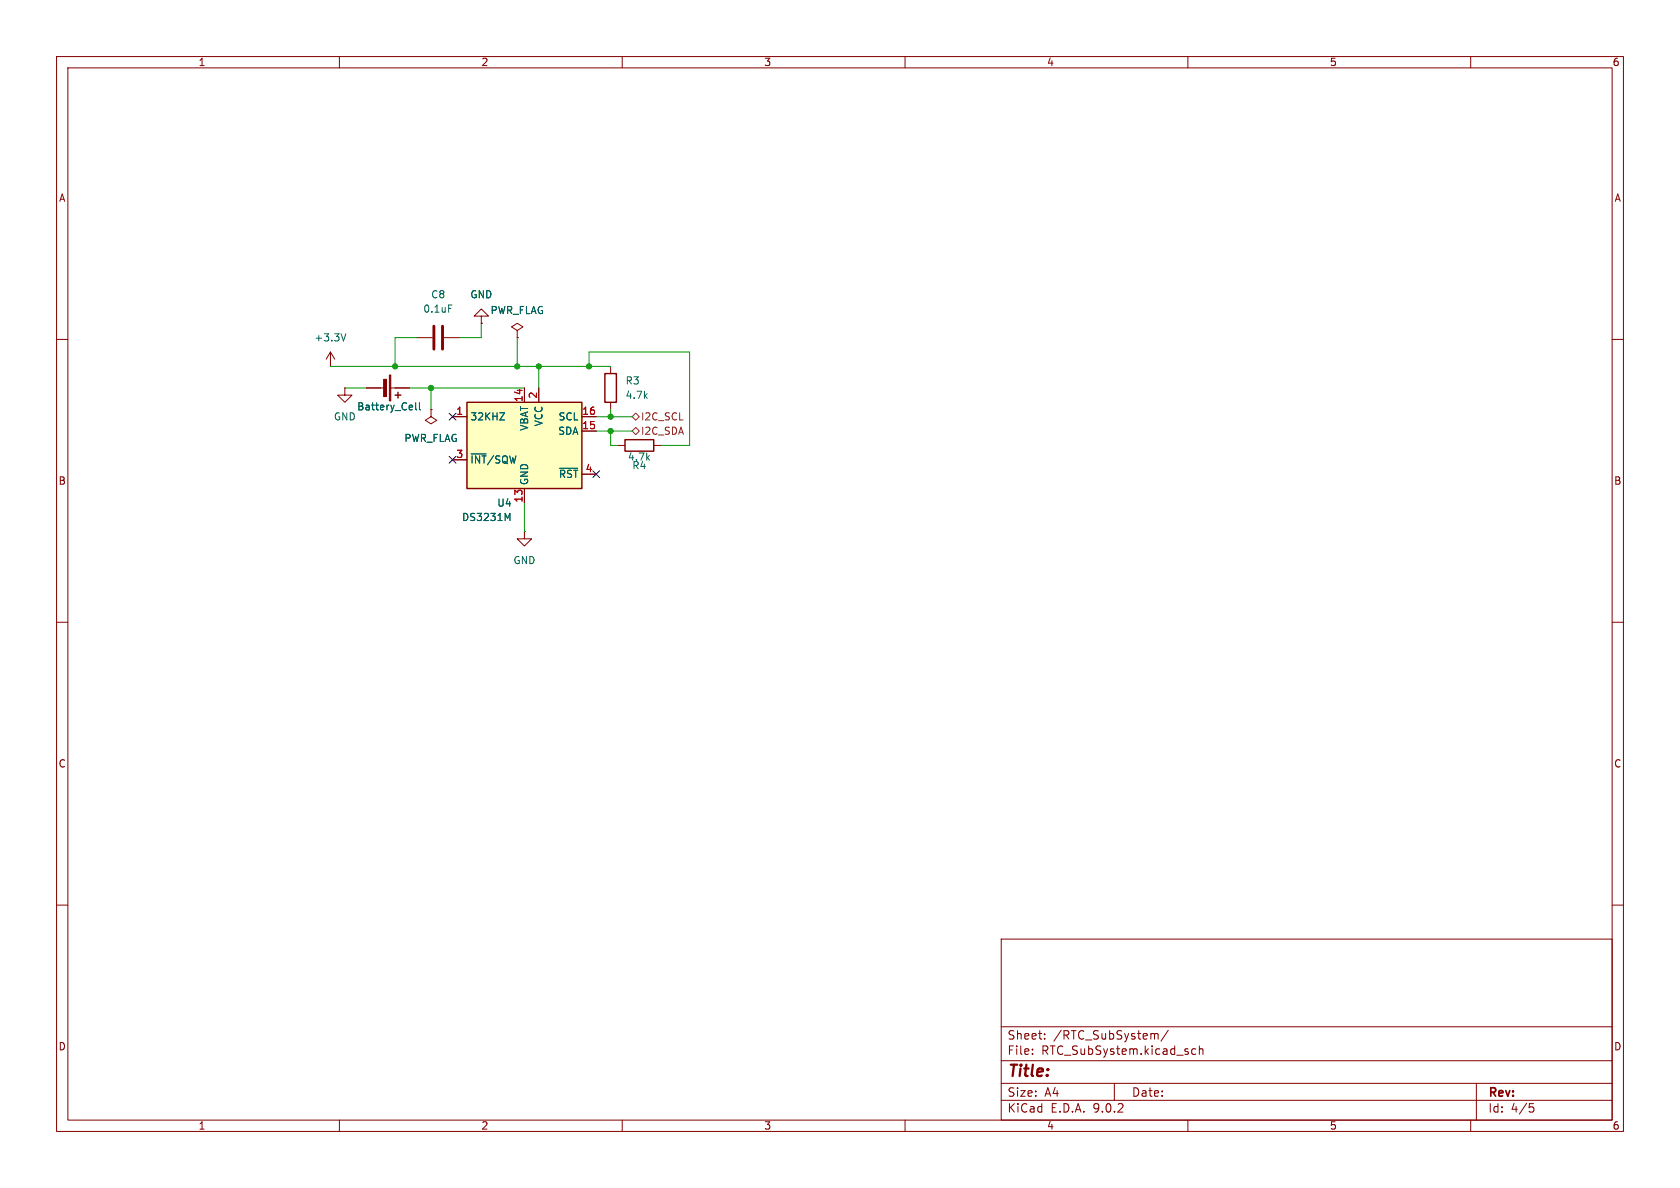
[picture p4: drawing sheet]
(kicad_sch
 (version 20250114)
 (generator "eeschema")
 (generator_version "9.0")
 (paper "A4")
 (lib_symbols
  (symbol "Device:Battery_Cell"
   (pin_numbers (hide yes))
   (pin_names
    (offset 0) (hide yes)) (exclude_from_sim no) (in_bom yes) (on_board yes)
   (property "Reference" "BT" (at 2.54 2.54 0) (effects (font (size 1.27 1.27)) (justify left)))
   (property "Value" "Battery_Cell" (at 2.54 0 0) (effects (font (size 1.27 1.27)) (justify left)))
   (property "Footprint" "" (at 0 1.524 90) (effects (font (size 1.27 1.27)) (hide yes)))
   (property "Datasheet" "~" (at 0 1.524 90) (effects (font (size 1.27 1.27)) (hide yes)))
   (property "Description" "Single-cell battery" (at 0 0 0) (effects (font (size 1.27 1.27)) (hide yes)))
   (symbol "Battery_Cell_0_1"
    (rectangle (start -2.286 1.778) (end 2.286 1.524) (stroke (width 0) (type default)) (fill (type outline)))
    (rectangle (start -1.524 1.016) (end 1.524 0.508) (stroke (width 0) (type default)) (fill (type outline)))
    (polyline (pts (xy 0 1.778) (xy 0 2.54)) (stroke (width 0) (type default)) (fill (type none)))
    (polyline (pts (xy 0 0.762) (xy 0 0)) (stroke (width 0) (type default)) (fill (type none)))
    (polyline (pts (xy 0.762 3.048) (xy 1.778 3.048)) (stroke (width 0.254) (type default)) (fill (type none)))
    (polyline (pts (xy 1.27 3.556) (xy 1.27 2.54)) (stroke (width 0.254) (type default)) (fill (type none))))
   (symbol "Battery_Cell_1_1"
    (pin passive line (at 0 5.08 270) (length 2.54) (name "+" (effects (font (size 1.27 1.27)))) (number "1" (effects (font (size 1.27 1.27)))))
    (pin passive line (at 0 -2.54 90) (length 2.54) (name "-" (effects (font (size 1.27 1.27)))) (number "2" (effects (font (size 1.27 1.27))))))
   (embedded_fonts no))
  (symbol "Device:C"
   (pin_numbers (hide yes))
   (pin_names
    (offset 0.254)) (exclude_from_sim no) (in_bom yes) (on_board yes)
   (property "Reference" "C" (at 0.635 2.54 0) (effects (font (size 1.27 1.27)) (justify left)))
   (property "Value" "C" (at 0.635 -2.54 0) (effects (font (size 1.27 1.27)) (justify left)))
   (property "Footprint" "" (at 0.9652 -3.81 0) (effects (font (size 1.27 1.27)) (hide yes)))
   (property "Datasheet" "~" (at 0 0 0) (effects (font (size 1.27 1.27)) (hide yes)))
   (property "Description" "Unpolarized capacitor" (at 0 0 0) (effects (font (size 1.27 1.27)) (hide yes)))
   (symbol "C_0_1"
    (polyline (pts (xy -2.032 0.762) (xy 2.032 0.762)) (stroke (width 0.508) (type default)) (fill (type none)))
    (polyline (pts (xy -2.032 -0.762) (xy 2.032 -0.762)) (stroke (width 0.508) (type default)) (fill (type none))))
   (symbol "C_1_1"
    (pin passive line (at 0 3.81 270) (length 2.794) (name "~" (effects (font (size 1.27 1.27)))) (number "1" (effects (font (size 1.27 1.27)))))
    (pin passive line (at 0 -3.81 90) (length 2.794) (name "~" (effects (font (size 1.27 1.27)))) (number "2" (effects (font (size 1.27 1.27))))))
   (embedded_fonts no))
  (symbol "Device:R"
   (pin_numbers (hide yes))
   (pin_names
    (offset 0)) (exclude_from_sim no) (in_bom yes) (on_board yes)
   (property "Reference" "R" (at 2.032 0 90) (effects (font (size 1.27 1.27))))
   (property "Value" "R" (at 0 0 90) (effects (font (size 1.27 1.27))))
   (property "Footprint" "" (at -1.778 0 90) (effects (font (size 1.27 1.27)) (hide yes)))
   (property "Datasheet" "~" (at 0 0 0) (effects (font (size 1.27 1.27)) (hide yes)))
   (property "Description" "Resistor" (at 0 0 0) (effects (font (size 1.27 1.27)) (hide yes)))
   (symbol "R_0_1"
    (rectangle (start -1.016 -2.54) (end 1.016 2.54) (stroke (width 0.254) (type default)) (fill (type none))))
   (symbol "R_1_1"
    (pin passive line (at 0 3.81 270) (length 1.27) (name "~" (effects (font (size 1.27 1.27)))) (number "1" (effects (font (size 1.27 1.27)))))
    (pin passive line (at 0 -3.81 90) (length 1.27) (name "~" (effects (font (size 1.27 1.27)))) (number "2" (effects (font (size 1.27 1.27))))))
   (embedded_fonts no))
  (symbol "Timer_RTC:DS3231M" (exclude_from_sim no) (in_bom yes) (on_board yes)
   (property "Reference" "U" (at -7.62 8.89 0) (effects (font (size 1.27 1.27)) (justify right)))
   (property "Value" "DS3231M" (at 10.16 8.89 0) (effects (font (size 1.27 1.27)) (justify right)))
   (property "Footprint" "Package_SO:SOIC-16W_7.5x10.3mm_P1.27mm" (at 0 -15.24 0) (effects (font (size 1.27 1.27)) (hide yes)))
   (property "Datasheet" "http://datasheets.maximintegrated.com/en/ds/DS3231.pdf" (at 6.858 1.27 0) (effects (font (size 1.27 1.27)) (hide yes)))
   (property "Description" "Extremely Accurate I2C-Integrated RTC/TCXO/Crystal SOIC-16" (at 0 0 0) (effects (font (size 1.27 1.27)) (hide yes)))
   (symbol "DS3231M_0_1"
    (rectangle (start -10.16 7.62) (end 10.16 -7.62) (stroke (width 0.254) (type default)) (fill (type background))))
   (symbol "DS3231M_1_1"
    (pin input line (at -12.7 5.08 0) (length 2.54) (name "SCL" (effects (font (size 1.27 1.27)))) (number "16" (effects (font (size 1.27 1.27)))))
    (pin bidirectional line (at -12.7 2.54 0) (length 2.54) (name "SDA" (effects (font (size 1.27 1.27)))) (number "15" (effects (font (size 1.27 1.27)))))
    (pin bidirectional line (at -12.7 -5.08 0) (length 2.54) (name "~{RST}" (effects (font (size 1.27 1.27)))) (number "4" (effects (font (size 1.27 1.27)))))
    (pin power_in line (at -2.54 10.16 270) (length 2.54) (name "VCC" (effects (font (size 1.27 1.27)))) (number "2" (effects (font (size 1.27 1.27)))))
    (pin power_in line (at 0 10.16 270) (length 2.54) (name "VBAT" (effects (font (size 1.27 1.27)))) (number "14" (effects (font (size 1.27 1.27)))))
    (pin passive line (at 0 -10.16 90) (length 2.54) (hide yes) (name "GND" (effects (font (size 1.27 1.27)))) (number "10" (effects (font (size 1.27 1.27)))))
    (pin passive line (at 0 -10.16 90) (length 2.54) (hide yes) (name "GND" (effects (font (size 1.27 1.27)))) (number "11" (effects (font (size 1.27 1.27)))))
    (pin passive line (at 0 -10.16 90) (length 2.54) (hide yes) (name "GND" (effects (font (size 1.27 1.27)))) (number "12" (effects (font (size 1.27 1.27)))))
    (pin power_in line (at 0 -10.16 90) (length 2.54) (name "GND" (effects (font (size 1.27 1.27)))) (number "13" (effects (font (size 1.27 1.27)))))
    (pin passive line (at 0 -10.16 90) (length 2.54) (hide yes) (name "GND" (effects (font (size 1.27 1.27)))) (number "5" (effects (font (size 1.27 1.27)))))
    (pin passive line (at 0 -10.16 90) (length 2.54) (hide yes) (name "GND" (effects (font (size 1.27 1.27)))) (number "6" (effects (font (size 1.27 1.27)))))
    (pin passive line (at 0 -10.16 90) (length 2.54) (hide yes) (name "GND" (effects (font (size 1.27 1.27)))) (number "7" (effects (font (size 1.27 1.27)))))
    (pin passive line (at 0 -10.16 90) (length 2.54) (hide yes) (name "GND" (effects (font (size 1.27 1.27)))) (number "8" (effects (font (size 1.27 1.27)))))
    (pin passive line (at 0 -10.16 90) (length 2.54) (hide yes) (name "GND" (effects (font (size 1.27 1.27)))) (number "9" (effects (font (size 1.27 1.27)))))
    (pin open_collector line (at 12.7 5.08 180) (length 2.54) (name "32KHZ" (effects (font (size 1.27 1.27)))) (number "1" (effects (font (size 1.27 1.27)))))
    (pin open_collector line (at 12.7 -2.54 180) (length 2.54) (name "~{INT}/SQW" (effects (font (size 1.27 1.27)))) (number "3" (effects (font (size 1.27 1.27))))))
   (embedded_fonts no))
  (symbol "power:+3.3V"
   (power)
   (pin_numbers (hide yes))
   (pin_names
    (offset 0) (hide yes)) (exclude_from_sim no) (in_bom yes) (on_board yes)
   (property "Reference" "#PWR" (at 0 -3.81 0) (effects (font (size 1.27 1.27)) (hide yes)))
   (property "Value" "+3.3V" (at 0 3.556 0) (effects (font (size 1.27 1.27))))
   (property "Footprint" "" (at 0 0 0) (effects (font (size 1.27 1.27)) (hide yes)))
   (property "Datasheet" "" (at 0 0 0) (effects (font (size 1.27 1.27)) (hide yes)))
   (property "Description" "Power symbol creates a global label with name \"+3.3V\"" (at 0 0 0) (effects (font (size 1.27 1.27)) (hide yes)))
   (symbol "+3.3V_0_1"
    (polyline (pts (xy -0.762 1.27) (xy 0 2.54)) (stroke (width 0) (type default)) (fill (type none)))
    (polyline (pts (xy 0 2.54) (xy 0.762 1.27)) (stroke (width 0) (type default)) (fill (type none)))
    (polyline (pts (xy 0 0) (xy 0 2.54)) (stroke (width 0) (type default)) (fill (type none))))
   (symbol "+3.3V_1_1"
    (pin power_in line (at 0 0 90) (length 0) (name "~" (effects (font (size 1.27 1.27)))) (number "1" (effects (font (size 1.27 1.27))))))
   (embedded_fonts no))
  (symbol "power:GND"
   (power)
   (pin_numbers (hide yes))
   (pin_names
    (offset 0) (hide yes)) (exclude_from_sim no) (in_bom yes) (on_board yes)
   (property "Reference" "#PWR" (at 0 -6.35 0) (effects (font (size 1.27 1.27)) (hide yes)))
   (property "Value" "GND" (at 0 -3.81 0) (effects (font (size 1.27 1.27))))
   (property "Footprint" "" (at 0 0 0) (effects (font (size 1.27 1.27)) (hide yes)))
   (property "Datasheet" "" (at 0 0 0) (effects (font (size 1.27 1.27)) (hide yes)))
   (property "Description" "Power symbol creates a global label with name \"GND\" , ground" (at 0 0 0) (effects (font (size 1.27 1.27)) (hide yes)))
   (symbol "GND_0_1"
    (polyline (pts (xy 0 0) (xy 0 -1.27) (xy 1.27 -1.27) (xy 0 -2.54) (xy -1.27 -1.27) (xy 0 -1.27)) (stroke (width 0) (type default)) (fill (type none))))
   (symbol "GND_1_1"
    (pin power_in line (at 0 0 270) (length 0) (name "~" (effects (font (size 1.27 1.27)))) (number "1" (effects (font (size 1.27 1.27))))))
   (embedded_fonts no))
  (symbol "power:PWR_FLAG"
   (power)
   (pin_numbers (hide yes))
   (pin_names
    (offset 0) (hide yes)) (exclude_from_sim no) (in_bom yes) (on_board yes)
   (property "Reference" "#FLG" (at 0 1.905 0) (effects (font (size 1.27 1.27)) (hide yes)))
   (property "Value" "PWR_FLAG" (at 0 3.81 0) (effects (font (size 1.27 1.27))))
   (property "Footprint" "" (at 0 0 0) (effects (font (size 1.27 1.27)) (hide yes)))
   (property "Datasheet" "~" (at 0 0 0) (effects (font (size 1.27 1.27)) (hide yes)))
   (property "Description" "Special symbol for telling ERC where power comes from" (at 0 0 0) (effects (font (size 1.27 1.27)) (hide yes)))
   (symbol "PWR_FLAG_0_0"
    (pin power_out line (at 0 0 90) (length 0) (name "~" (effects (font (size 1.27 1.27)))) (number "1" (effects (font (size 1.27 1.27))))))
   (symbol "PWR_FLAG_0_1"
    (polyline (pts (xy 0 0) (xy 0 1.27) (xy -1.016 1.905) (xy 0 2.54) (xy 1.016 1.905) (xy 0 1.27)) (stroke (width 0) (type default)) (fill (type none))))
   (embedded_fonts no)))
 (junction
  (at 104.14 64.77)
  (diameter 0)
  (color 0 0 0 0))
 (junction
  (at 76.2 68.58)
  (diameter 0)
  (color 0 0 0 0))
 (junction
  (at 107.95 73.66)
  (diameter 0)
  (color 0 0 0 0))
 (junction
  (at 107.95 76.2)
  (diameter 0)
  (color 0 0 0 0))
 (junction
  (at 91.44 64.77)
  (diameter 0)
  (color 0 0 0 0))
 (junction
  (at 69.85 64.77)
  (diameter 0)
  (color 0 0 0 0))
 (junction
  (at 95.25 64.77)
  (diameter 0)
  (color 0 0 0 0))
 (no_connect
  (at 80.01 73.66))
 (no_connect
  (at 80.01 81.28))
 (no_connect
  (at 105.41 83.82))
 (wire
  (pts (xy 95.25 64.77) (xy 104.14 64.77))
  (stroke (width 0) (type default)))
 (wire
  (pts (xy 104.14 64.77) (xy 107.95 64.77))
  (stroke (width 0) (type default)))
 (wire
  (pts (xy 107.95 73.66) (xy 111.76 73.66))
  (stroke (width 0) (type default)))
 (wire
  (pts (xy 58.42 64.77) (xy 69.85 64.77))
  (stroke (width 0) (type default)))
 (wire
  (pts (xy 104.14 62.23) (xy 104.14 64.77))
  (stroke (width 0) (type default)))
 (wire
  (pts (xy 121.92 62.23) (xy 104.14 62.23))
  (stroke (width 0) (type default)))
 (wire
  (pts (xy 69.85 64.77) (xy 91.44 64.77))
  (stroke (width 0) (type default)))
 (wire
  (pts (xy 72.39 68.58) (xy 76.2 68.58))
  (stroke (width 0) (type default)))
 (wire
  (pts (xy 76.2 68.58) (xy 76.2 72.39))
  (stroke (width 0) (type default)))
 (wire
  (pts (xy 116.84 78.74) (xy 121.92 78.74))
  (stroke (width 0) (type default)))
 (wire
  (pts (xy 105.41 73.66) (xy 107.95 73.66))
  (stroke (width 0) (type default)))
 (wire
  (pts (xy 107.95 76.2) (xy 111.76 76.2))
  (stroke (width 0) (type default)))
 (wire
  (pts (xy 109.22 78.74) (xy 107.95 78.74))
  (stroke (width 0) (type default)))
 (wire
  (pts (xy 85.09 59.69) (xy 85.09 57.15))
  (stroke (width 0) (type default)))
 (wire
  (pts (xy 73.66 59.69) (xy 69.85 59.69))
  (stroke (width 0) (type default)))
 (wire
  (pts (xy 81.28 59.69) (xy 85.09 59.69))
  (stroke (width 0) (type default)))
 (wire
  (pts (xy 95.25 64.77) (xy 95.25 68.58))
  (stroke (width 0) (type default)))
 (wire
  (pts (xy 69.85 59.69) (xy 69.85 64.77))
  (stroke (width 0) (type default)))
 (wire
  (pts (xy 121.92 78.74) (xy 121.92 62.23))
  (stroke (width 0) (type default)))
 (wire
  (pts (xy 107.95 78.74) (xy 107.95 76.2))
  (stroke (width 0) (type default)))
 (wire
  (pts (xy 105.41 76.2) (xy 107.95 76.2))
  (stroke (width 0) (type default)))
 (wire
  (pts (xy 92.71 88.9) (xy 92.71 93.98))
  (stroke (width 0) (type default)))
 (wire
  (pts (xy 76.2 68.58) (xy 92.71 68.58))
  (stroke (width 0) (type default)))
 (wire
  (pts (xy 91.44 59.69) (xy 91.44 64.77))
  (stroke (width 0) (type default)))
 (wire
  (pts (xy 60.96 68.58) (xy 64.77 68.58))
  (stroke (width 0) (type default)))
 (wire
  (pts (xy 107.95 72.39) (xy 107.95 73.66))
  (stroke (width 0) (type default)))
 (wire
  (pts (xy 91.44 64.77) (xy 95.25 64.77))
  (stroke (width 0) (type default)))
 (hierarchical_label "I2C_SCL"
  (shape bidirectional)
  (at 111.76 73.66 0)
  (effects (font (size 1.27 1.27)) (justify left)))
 (hierarchical_label "I2C_SDA"
  (shape bidirectional)
  (at 111.76 76.2 0)
  (effects (font (size 1.27 1.27)) (justify left)))
 (symbol
  (lib_id "power:PWR_FLAG")
  (at 76.2 72.39 180)
  (unit 1)
  (exclude_from_sim no)
  (in_bom yes)
  (on_board yes)
  (dnp no)
  (property "Reference" "#FLG03" (at 76.2 74.295 0) (effects (font (size 1.27 1.27)) (hide yes)))
  (property "Value" "PWR_FLAG" (at 76.2 77.47 0) (effects (font (size 1.27 1.27))))
  (property "Footprint" "" (at 76.2 72.39 0) (effects (font (size 1.27 1.27)) (hide yes)))
  (property "Datasheet" "~" (at 76.2 72.39 0) (effects (font (size 1.27 1.27)) (hide yes)))
  (property "Description" "Special symbol for telling ERC where power comes from" (at 76.2 72.39 0) (effects (font (size 1.27 1.27)) (hide yes)))
  (pin "1"))
 (symbol
  (lib_id "power:GND")
  (at 60.96 68.58 0)
  (unit 1)
  (exclude_from_sim no)
  (in_bom yes)
  (on_board yes)
  (dnp no)
  (fields_autoplaced yes)
  (property "Reference" "#PWR017" (at 60.96 74.93 0) (effects (font (size 1.27 1.27)) (hide yes)))
  (property "Value" "GND" (at 60.96 73.66 0) (effects (font (size 1.27 1.27))))
  (property "Footprint" "" (at 60.96 68.58 0) (effects (font (size 1.27 1.27)) (hide yes)))
  (property "Datasheet" "" (at 60.96 68.58 0) (effects (font (size 1.27 1.27)) (hide yes)))
  (property "Description" "Power symbol creates a global label with name \"GND\" , ground" (at 60.96 68.58 0) (effects (font (size 1.27 1.27)) (hide yes)))
  (pin "1"))
 (symbol
  (lib_id "Device:C")
  (at 77.47 59.69 270)
  (unit 1)
  (exclude_from_sim no)
  (in_bom yes)
  (on_board yes)
  (dnp no)
  (fields_autoplaced yes)
  (property "Reference" "C8" (at 77.47 52.07 90) (effects (font (size 1.27 1.27))))
  (property "Value" "0.1uF" (at 77.47 54.61 90) (effects (font (size 1.27 1.27))))
  (property "Footprint" "Capacitor_SMD:C_0805_2012Metric" (at 73.66 60.6552 0) (effects (font (size 1.27 1.27)) (hide yes)))
  (property "Datasheet" "~" (at 77.47 59.69 0) (effects (font (size 1.27 1.27)) (hide yes)))
  (property "Description" "Unpolarized capacitor" (at 77.47 59.69 0) (effects (font (size 1.27 1.27)) (hide yes)))
  (pin "1")
  (pin "2"))
 (symbol
  (lib_id "power:GND")
  (at 92.71 93.98 0)
  (unit 1)
  (exclude_from_sim no)
  (in_bom yes)
  (on_board yes)
  (dnp no)
  (fields_autoplaced yes)
  (property "Reference" "#PWR015" (at 92.71 100.33 0) (effects (font (size 1.27 1.27)) (hide yes)))
  (property "Value" "GND" (at 92.71 99.06 0) (effects (font (size 1.27 1.27))))
  (property "Footprint" "" (at 92.71 93.98 0) (effects (font (size 1.27 1.27)) (hide yes)))
  (property "Datasheet" "" (at 92.71 93.98 0) (effects (font (size 1.27 1.27)) (hide yes)))
  (property "Description" "Power symbol creates a global label with name \"GND\" , ground" (at 92.71 93.98 0) (effects (font (size 1.27 1.27)) (hide yes)))
  (pin "1"))
 (symbol
  (lib_id "Device:R")
  (at 107.95 68.58 0)
  (unit 1)
  (exclude_from_sim no)
  (in_bom yes)
  (on_board yes)
  (dnp no)
  (fields_autoplaced yes)
  (property "Reference" "R3" (at 110.49 67.3099 0) (effects (font (size 1.27 1.27)) (justify left)))
  (property "Value" "4.7k" (at 110.49 69.8499 0) (effects (font (size 1.27 1.27)) (justify left)))
  (property "Footprint" "Resistor_SMD:R_0805_2012Metric" (at 106.172 68.58 90) (effects (font (size 1.27 1.27)) (hide yes)))
  (property "Datasheet" "~" (at 107.95 68.58 0) (effects (font (size 1.27 1.27)) (hide yes)))
  (property "Description" "Resistor" (at 107.95 68.58 0) (effects (font (size 1.27 1.27)) (hide yes)))
  (pin "2")
  (pin "1"))
 (symbol
  (lib_id "Timer_RTC:DS3231M")
  (at 92.71 78.74 0)
  (mirror y)
  (unit 1)
  (exclude_from_sim no)
  (in_bom yes)
  (on_board yes)
  (dnp no)
  (property "Reference" "U4" (at 90.5667 88.9 0) (effects (font (size 1.27 1.27)) (justify left)))
  (property "Value" "DS3231M" (at 90.5667 91.44 0) (effects (font (size 1.27 1.27)) (justify left)))
  (property "Footprint" "Package_SO:SOIC-16W_7.5x10.3mm_P1.27mm" (at 92.71 93.98 0) (effects (font (size 1.27 1.27)) (hide yes)))
  (property "Datasheet" "http://datasheets.maximintegrated.com/en/ds/DS3231.pdf" (at 85.852 77.47 0) (effects (font (size 1.27 1.27)) (hide yes)))
  (property "Description" "Extremely Accurate I2C-Integrated RTC/TCXO/Crystal SOIC-16" (at 92.71 78.74 0) (effects (font (size 1.27 1.27)) (hide yes)))
  (pin "16")
  (pin "15")
  (pin "3")
  (pin "1")
  (pin "9")
  (pin "8")
  (pin "7")
  (pin "6")
  (pin "5")
  (pin "13")
  (pin "12")
  (pin "11")
  (pin "10")
  (pin "14")
  (pin "2")
  (pin "4"))
 (symbol
  (lib_id "power:GND")
  (at 85.09 57.15 0)
  (mirror x)
  (unit 1)
  (exclude_from_sim no)
  (in_bom yes)
  (on_board yes)
  (dnp no)
  (property "Reference" "#PWR016" (at 85.09 50.8 0) (effects (font (size 1.27 1.27)) (hide yes)))
  (property "Value" "GND" (at 85.09 52.07 0) (effects (font (size 1.27 1.27))))
  (property "Footprint" "" (at 85.09 57.15 0) (effects (font (size 1.27 1.27)) (hide yes)))
  (property "Datasheet" "" (at 85.09 57.15 0) (effects (font (size 1.27 1.27)) (hide yes)))
  (property "Description" "Power symbol creates a global label with name \"GND\" , ground" (at 85.09 57.15 0) (effects (font (size 1.27 1.27)) (hide yes)))
  (pin "1"))
 (symbol
  (lib_id "power:+3.3V")
  (at 58.42 64.77 0)
  (unit 1)
  (exclude_from_sim no)
  (in_bom yes)
  (on_board yes)
  (dnp no)
  (fields_autoplaced yes)
  (property "Reference" "#PWR030" (at 58.42 68.58 0) (effects (font (size 1.27 1.27)) (hide yes)))
  (property "Value" "+3.3V" (at 58.42 59.69 0) (effects (font (size 1.27 1.27))))
  (property "Footprint" "" (at 58.42 64.77 0) (effects (font (size 1.27 1.27)) (hide yes)))
  (property "Datasheet" "" (at 58.42 64.77 0) (effects (font (size 1.27 1.27)) (hide yes)))
  (property "Description" "Power symbol creates a global label with name \"+3.3V\"" (at 58.42 64.77 0) (effects (font (size 1.27 1.27)) (hide yes)))
  (pin "1"))
 (symbol
  (lib_id "Device:R")
  (at 113.03 78.74 90)
  (unit 1)
  (exclude_from_sim no)
  (in_bom yes)
  (on_board yes)
  (dnp no)
  (property "Reference" "R4" (at 113.03 82.296 90) (effects (font (size 1.27 1.27))))
  (property "Value" "4.7k" (at 113.03 80.772 90) (effects (font (size 1.27 1.27))))
  (property "Footprint" "Resistor_SMD:R_0805_2012Metric" (at 113.03 80.518 90) (effects (font (size 1.27 1.27)) (hide yes)))
  (property "Datasheet" "~" (at 113.03 78.74 0) (effects (font (size 1.27 1.27)) (hide yes)))
  (property "Description" "Resistor" (at 113.03 78.74 0) (effects (font (size 1.27 1.27)) (hide yes)))
  (pin "2")
  (pin "1"))
 (symbol
  (lib_id "power:PWR_FLAG")
  (at 91.44 59.69 0)
  (mirror y)
  (unit 1)
  (exclude_from_sim no)
  (in_bom yes)
  (on_board yes)
  (dnp no)
  (property "Reference" "#FLG04" (at 91.44 57.785 0) (effects (font (size 1.27 1.27)) (hide yes)))
  (property "Value" "PWR_FLAG" (at 91.44 54.864 0) (effects (font (size 1.27 1.27))))
  (property "Footprint" "" (at 91.44 59.69 0) (effects (font (size 1.27 1.27)) (hide yes)))
  (property "Datasheet" "~" (at 91.44 59.69 0) (effects (font (size 1.27 1.27)) (hide yes)))
  (property "Description" "Special symbol for telling ERC where power comes from" (at 91.44 59.69 0) (effects (font (size 1.27 1.27)) (hide yes)))
  (pin "1"))
 (symbol
  (lib_id "Device:Battery_Cell")
  (at 67.31 68.58 270)
  (unit 1)
  (exclude_from_sim no)
  (in_bom yes)
  (on_board yes)
  (dnp no)
  (property "Reference" "BT1" (at 67.31 74.168 90) (effects (font (size 1.27 1.27)) (hide yes)))
  (property "Value" "Battery_Cell" (at 68.834 71.882 90) (effects (font (size 1.27 1.27))))
  (property "Footprint" "Battery:BatteryHolder_Keystone_1058_1x2032" (at 68.834 68.58 90) (effects (font (size 1.27 1.27)) (hide yes)))
  (property "Datasheet" "~" (at 68.834 68.58 90) (effects (font (size 1.27 1.27)) (hide yes)))
  (property "Description" "Single-cell battery" (at 67.31 68.58 0) (effects (font (size 1.27 1.27)) (hide yes)))
  (pin "2")
  (pin "1")))
